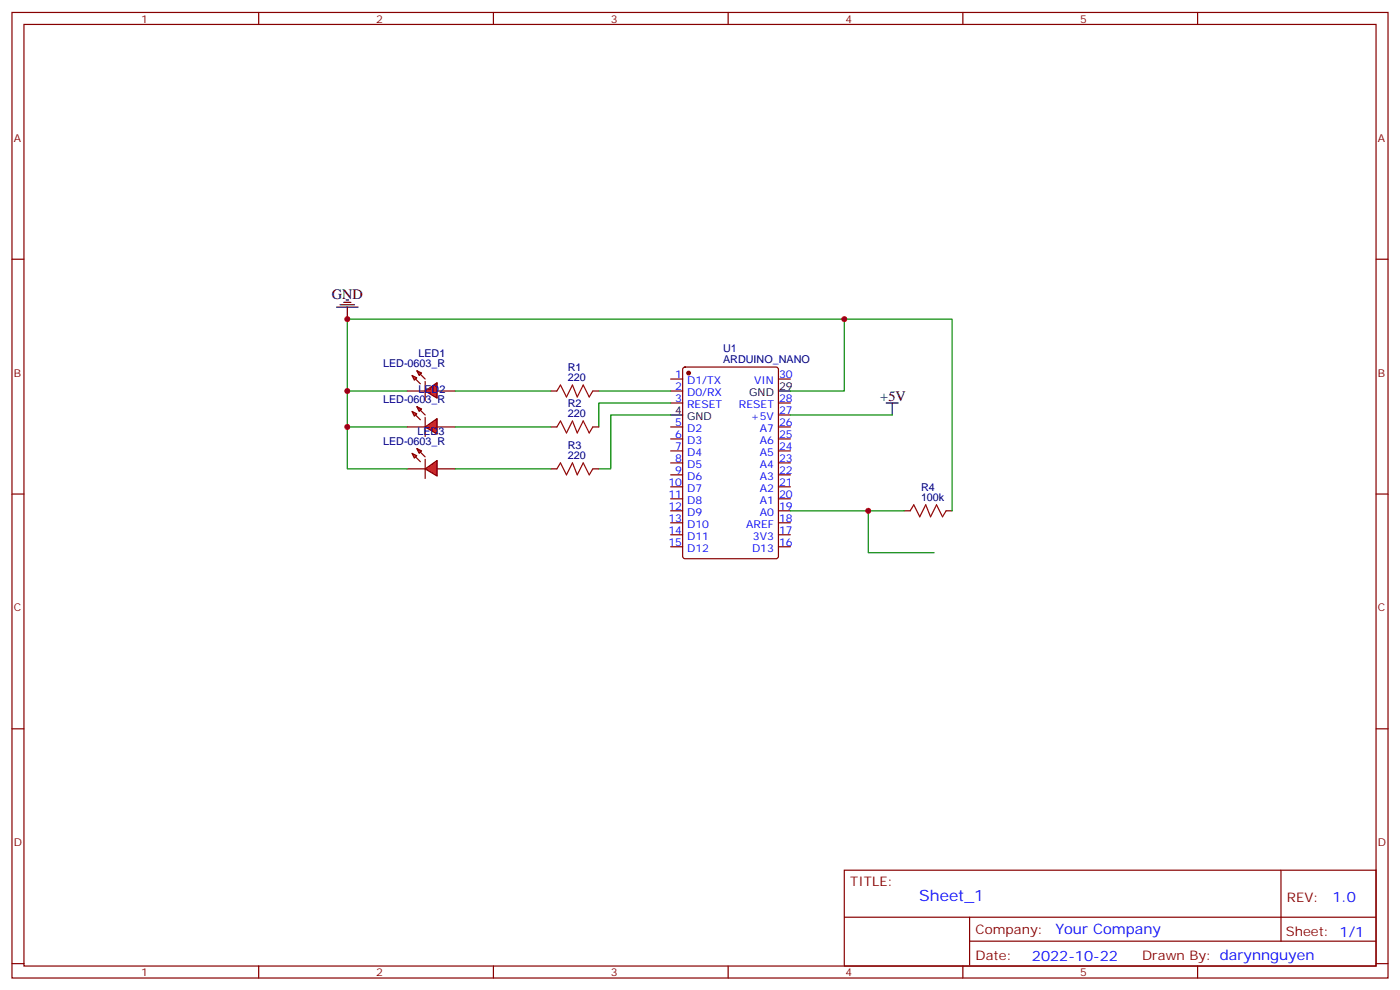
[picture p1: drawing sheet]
<svg xmlns="http://www.w3.org/2000/svg" width="412mm" height="292mm" viewBox="0 0 412 292" stroke-linecap="round" stroke-linejoin="round" font-family="sans-serif">
<g fill="none" stroke="#870000" stroke-width=".35">
<path d="M3.5 3.7h405.4v284.3h-405.4zM7.1 7.2h398.2v277.3h-398.2zM76.2 3.7v3.5M145.3 3.7v3.5M214.5 3.7v3.5M283.6 3.7v3.5M352.8 3.7v3.5M3.5 76.3h3.6M405.3 76.3h3.6M197.6 111.6h3.5M197.6 115.1h3.5M197.6 118.7h3.5"/>
<path d="M201.3 108.3l.5-.2h26.8l.7 .4v55.3l-.5 .7h-27l-.7-.4v-55.3zM229.3 111.6h3.5M229.3 118.7h3.5M197.6 125.7h3.5M197.6 129.3h3.5M197.6 132.8h3.5M197.6 136.3h3.5M197.6 139.8h3.5M229.3 125.7h3.5M229.3 129.3h3.5M229.3 132.8h3.5M229.3 136.3h3.5"/>
<path d="M229.3 139.8h3.5M229.3 122.2h3.5M3.5 145.5h3.6M197.6 143.4h3.5M197.6 146.9h3.5M197.6 150.4h3.5M197.6 154h3.5M197.6 157.5h3.5M229.3 143.4h3.5M229.3 146.9h3.5M229.3 150.4h3.5M229.3 154h3.5"/>
<path d="M229.3 157.5h3.5M405.3 145.5h3.6M197.6 161h3.5M229.3 161h3.5M3.5 214.6h3.6M405.3 214.6h3.6M248.7 256.3h156.6v28.2h-156.6zM377.3 256.3v20.9M248.7 270.1h156.5M285.6 277.2h119.6M285.6 270.1v14.1M3.5 283.8h3.6"/>
<path d="M76.2 284.5v3.5M145.3 284.5v3.5M214.5 284.5v3.5M283.6 284.5v3.5M352.8 284.5v3.5M405.3 283.8h3.6"/>
</g>
<circle cx="202.8" cy="109.9" r=".53" fill="#870000" stroke="#870000" stroke-width=".35"/>
<path d="M229.3 115.1h3.5M197.6 122.2h3.5" fill="none" stroke="#000" stroke-width=".35"/>
<g fill="#f00" stroke="#870000" stroke-width=".35">
<path d="M125.2 115.1l3.6-2.4v4.6z"/>
<path d="M125.2 112.3v5.7z"/>
</g>
<g fill="#870000" stroke="#870000" stroke-width=".35">
<path d="M123.8 110.2l1.4 1.4z"/>
<path d="M122.4 111.6l1.4 1.4z"/>
</g>
<g fill="#f00" stroke="#870000" stroke-width=".35">
<path d="M122.8 109.1l1.4 .8-.7 .7z"/>
<path d="M121.4 110.6l1.4 .7-.7 .7z"/>
</g>
<path d="M119.9 115.1h5.3M128.8 115.1h5.3" fill="none" stroke="#870000" stroke-width=".35"/>
<g fill="#f00" stroke="#870000" stroke-width=".35">
<path d="M125.2 125.7l3.6-2.4v4.5z"/>
<path d="M125.2 122.9v5.7z"/>
</g>
<g fill="#870000" stroke="#870000" stroke-width=".35">
<path d="M123.8 120.8l1.4 1.4z"/>
<path d="M122.4 122.2l1.4 1.4z"/>
</g>
<g fill="#f00" stroke="#870000" stroke-width=".35">
<path d="M122.8 119.7l1.4 .7-.7 .7z"/>
<path d="M121.4 121.1l1.4 .7-.7 .8z"/>
</g>
<path d="M119.9 125.7h5.3M128.8 125.7h5.3" fill="none" stroke="#870000" stroke-width=".35"/>
<g fill="#f00" stroke="#870000" stroke-width=".35">
<path d="M125.2 138.1l3.6-2.5v4.6z"/>
<path d="M125.2 135.3v5.6z"/>
</g>
<g fill="#870000" stroke="#870000" stroke-width=".35">
<path d="M123.8 133.1l1.4 1.4z"/>
<path d="M122.4 134.5l1.4 1.5z"/>
</g>
<g fill="#f00" stroke="#870000" stroke-width=".35">
<path d="M122.8 132.1l1.4 .7-.7 .7z"/>
<path d="M121.4 133.5l1.4 .7-.7 .7z"/>
</g>
<path d="M162.3 115.1h1.7M174.6 115.1h1.8M119.9 138.1h5.3M128.8 138.1h5.3M162.3 138.1h1.7M162.3 125.7h1.7M174.6 138.1h1.8M174.6 125.7h1.8M266.3 150.4h1.8M278.7 150.4h1.8" fill="none" stroke="#870000" stroke-width=".35"/>
<path d="M164 115.1l1.1-1.7 1.8 3.5 1.7-3.5 1.4 3.5 1.8-3.5 1.8 3.5 1-1.8M164 125.7l1.1-1.7 1.8 3.5 1.7-3.5 1.4 3.5 1.8-3.5 1.8 3.5 1-1.8M164 138.1l1.1-1.8 1.8 3.5 1.7-3.5 1.4 3.5 1.8-3.5 1.8 3.5 1-1.7M268.1 150.4l1.1-1.7 1.7 3.5 1.8-3.5 1.4 3.5 1.8-3.5 1.7 3.5 1.1-1.8" fill="none" stroke="#a10000" stroke-width=".35"/>
<g fill="none" stroke="#008700" stroke-width=".35">
<path d="M248.7 94h31.8v56.4M102.3 115.1v10.6h17.6M119.9 115.1h-17.6v-21.1h146.4v21.1h-15.9M134.1 115.1h28.2M176.4 115.1h21.2M197.6 118.7h-21.2v7M102.3 125.7v12.4h17.6M134.1 125.7h28.2M134.1 138.1h28.2M197.6 122.2h-17.7v15.9h-3.5M232.8 122.2h30M232.8 150.4h33.5"/>
<path d="M255.8 150.4v12.4h19.4"/>
</g>
<path d="M99.1 90.5h6.4M100.2 89.7h4.2M101.2 89h2.2M102 88.3h.7M102.3 90.5v3.5M261.1 118.7h3.5M262.8 118.7v3.5" fill="none" stroke="#000" stroke-width=".35"/>
<g fill="#c00">
<circle cx="102.3" cy="94" r=".88"/>
<circle cx="102.3" cy="115.1" r=".88"/>
<circle cx="102.3" cy="125.7" r=".88"/>
<circle cx="248.7" cy="94" r=".88"/>
<circle cx="255.8" cy="150.4" r=".88"/>
</g>
<text font-size="4.6" fill="#00f" x="270.8" y="265.3">Sheet_1</text>
<g font-size="4.2">
<text x="97.7" y="88">GND</text>
<text x="259.3" y="118">+5V</text>
</g>
<g font-size="4.2" fill="#00f">
<text x="392.5" y="265.5">1.0</text>
<text x="310.9" y="275.1">Your Company</text>
<text x="304" y="282.9">2022-10-22</text>
</g>
<g font-size="3.9" fill="#800">
<text x="250.5" y="260.8">TITLE:</text>
<text x="379.1" y="265.5">REV:</text>
<text x="287.4" y="275">Company:</text>
<text x="378.7" y="275.7">Sheet: 1/1</text>
<text x="287.4" y="282.7">Date:</text>
<text x="336.4" y="282.8">Drawn By: darynnguyen</text>
</g>
<g font-size="3.2" fill="#800">
<text x="41.6" y="6.7">1</text>
<text x="110.8" y="6.7">2</text>
<text x="179.9" y="6.7">3</text>
<text x="249.1" y="6.7">4</text>
<text x="318.2" y="6.7">5</text>
<text x="4.1" y="41.8">A</text>
<text x="405.9" y="41.8">A</text>
<text x="4.1" y="110.9">B</text>
<text x="405.9" y="110.9">B</text>
<text x="4.1" y="180.1">C</text>
<text x="405.9" y="180.1">C</text>
<text x="4.1" y="249.2">D</text>
<text x="405.9" y="249.2">D</text>
<text x="41.6" y="287.5">1</text>
<text x="110.8" y="287.5">2</text>
<text x="179.9" y="287.5">3</text>
<text x="249.1" y="287.5">4</text>
<text x="318.2" y="287.5">5</text>
</g>
<g font-size="3.2" fill="#000080">
<text x="123.2" y="105.1">LED1</text>
<text x="213" y="107">ARDUINO_NANO</text>
<text x="213" y="103.7">U1</text>
<text x="112.8" y="108.1">LED-0603_R</text>
<text x="167.2" y="112.3">220</text>
<text x="167.2" y="109.3">R1</text>
<text x="112.8" y="118.7">LED-0603_R</text>
<text x="123.2" y="115.6">LED2</text>
<text x="167.2" y="119.8">R2</text>
<text x="167.2" y="122.9">220</text>
<text x="112.8" y="131">LED-0603_R</text>
<text x="123" y="128">LED3</text>
<text x="167.2" y="135.3">220</text>
<text x="167.2" y="132.2">R3</text>
<text x="271.3" y="147.6">100k</text>
<text x="271.3" y="144.5">R4</text>
</g>
<g font-size="3.2" fill="#00f">
<text x="198.9" y="111.3">1</text>
<text x="202.4" y="113">D1/TX</text>
<text x="222.1" y="113">VIN</text>
<text x="229.5" y="111.3">30</text>
<text x="198.9" y="114.8">2</text>
<text x="198.9" y="118.3">3</text>
<text x="202.4" y="116.6">D0/RX</text>
<text x="229.5" y="118.3">28</text>
<text x="198.9" y="125.4">5</text>
<text x="202.4" y="120.1">RESET</text>
<text x="217.7" y="120.1">RESET</text>
<text x="221.2" y="123.6">+5V</text>
<text x="229.5" y="125.4">26</text>
<text x="229.5" y="121.8">27</text>
<text x="198.9" y="128.9">6</text>
<text x="202.4" y="127.1">D2</text>
<text x="202.4" y="130.7">D3</text>
<text x="223.8" y="130.7">A6</text>
<text x="223.8" y="127.1">A7</text>
<text x="229.5" y="128.9">25</text>
<text x="198.9" y="132.4">7</text>
<text x="198.9" y="136">8</text>
<text x="202.4" y="134.2">D4</text>
<text x="202.4" y="137.7">D5</text>
<text x="223.8" y="137.7">A4</text>
<text x="223.8" y="134.2">A5</text>
<text x="229.5" y="136">23</text>
<text x="229.5" y="132.4">24</text>
<text x="196.9" y="143">10</text>
<text x="198.9" y="139.5">9</text>
<text x="202.4" y="141.3">D6</text>
<text x="223.8" y="141.3">A3</text>
<text x="229.5" y="143">21</text>
<text x="229.5" y="139.5">22</text>
<text x="196.9" y="146.5">11</text>
<text x="202.4" y="144.8">D7</text>
<text x="202.4" y="148.3">D8</text>
<text x="223.8" y="148.3">A1</text>
<text x="223.8" y="144.8">A2</text>
<text x="229.5" y="146.5">20</text>
<text x="196.9" y="150.1">12</text>
<text x="196.9" y="153.6">13</text>
<text x="202.4" y="151.8">D9</text>
<text x="202.4" y="155.4">D10</text>
<text x="219.8" y="155.4">AREF</text>
<text x="223.8" y="151.8">A0</text>
<text x="229.5" y="153.6">18</text>
<text x="229.5" y="150.1">19</text>
<text x="196.9" y="157.1">14</text>
<text x="196.9" y="160.7">15</text>
<text x="202.4" y="158.9">D11</text>
<text x="221.8" y="158.9">3V3</text>
<text x="229.5" y="160.7">16</text>
<text x="229.5" y="157.1">17</text>
<text x="202.4" y="162.4">D12</text>
<text x="221.5" y="162.4">D13</text>
</g>
<g font-size="3.2">
<text x="220.7" y="116.6">GND</text>
<text x="229.5" y="114.8">29</text>
<text x="198.9" y="121.8">4</text>
<text x="202.4" y="123.6">GND</text>
</g>
</svg>
